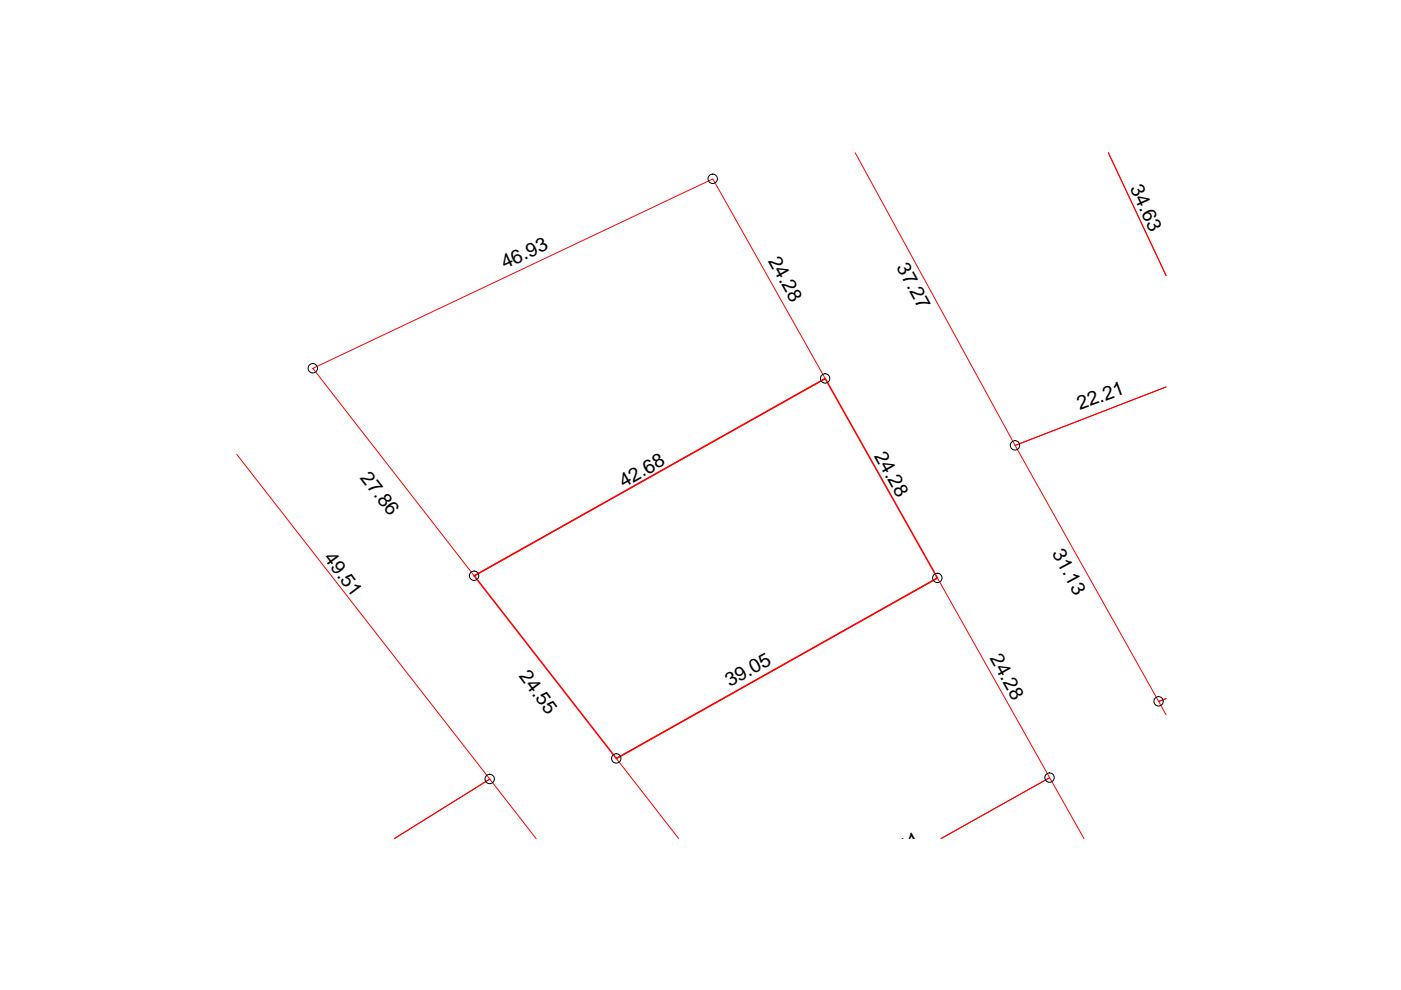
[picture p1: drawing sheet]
<svg xmlns="http://www.w3.org/2000/svg" width="297mm" height="210mm" viewBox="0 0 297 210" stroke-linecap="round" stroke-linejoin="round" font-family="sans-serif">
<path d="M181.3 32.4l33.9 62 32-12.4-32 12.4 30.5 54.3 1.5-.6-1.5 .6 1.5 2.9M235 32.4l12.2 26M66.3 78.1l84.8-40.2 23.9 42.4-74.5 41.8zM50.2 96.4l53.6 68.8-20.2 12.6 20.2-12.6 9.9 12.6M143.9 177.8l-13.2-17 68.1-38.2 23.7 42.3-23 12.9 23-12.9 7.3 12.9" fill="none" stroke="#f00" stroke-width=".21"/>
<path d="M100.5 122.1l74.5-41.8 23.8 42.3-68.1 38.2z" fill="none" stroke="#f00" stroke-width=".34"/>
<g fill="none" stroke="#000" stroke-width=".21">
<circle cx="151.1" cy="37.9" r=".99"/>
<circle cx="66.3" cy="78.1" r=".99"/>
<circle cx="174.9" cy="80.2" r=".99"/>
<circle cx="215.2" cy="94.4" r=".99"/>
<circle cx="100.5" cy="122.1" r=".99"/>
<circle cx="198.7" cy="122.5" r=".99"/>
<circle cx="245.6" cy="148.7" r=".99"/>
<circle cx="103.8" cy="165.2" r=".99"/>
<circle cx="130.7" cy="160.8" r=".99"/>
<circle cx="222.5" cy="164.9" r=".99"/>
</g>
<g font-size="4.1">
<text x="239.5" y="39.9" transform="rotate(65 239.5 39.9)">34.63</text>
<text x="107" y="57.1" transform="rotate(-25 107 57.1)">46.93</text>
<text x="162.8" y="55.2" transform="rotate(61 162.8 55.2)">24.28</text>
<text x="190" y="56.6" transform="rotate(62 190 56.6)">37.27</text>
<text x="228.9" y="87" transform="rotate(-20 228.9 87)">22.21</text>
<text x="76.2" y="101.4" transform="rotate(52 76.2 101.4)">27.86</text>
<text x="185.3" y="96.6" transform="rotate(61 185.3 96.6)">24.28</text>
<text x="132.2" y="103.5" transform="rotate(-30 132.2 103.5)">42.68</text>
<text x="68.5" y="118.4" transform="rotate(53 68.5 118.4)">49.51</text>
<text x="223" y="117.3" transform="rotate(62 223 117.3)">31.13</text>
<text x="109.9" y="143.4" transform="rotate(53 109.9 143.4)">24.55</text>
<text x="209.8" y="139.6" transform="rotate(61 209.8 139.6)">24.28</text>
<text x="154.7" y="145.8" transform="rotate(-29 154.7 145.8)">39.05</text>
<text x="186.4" y="183.8" transform="rotate(-29 186.4 183.8)">35.41</text>
</g>
</svg>
